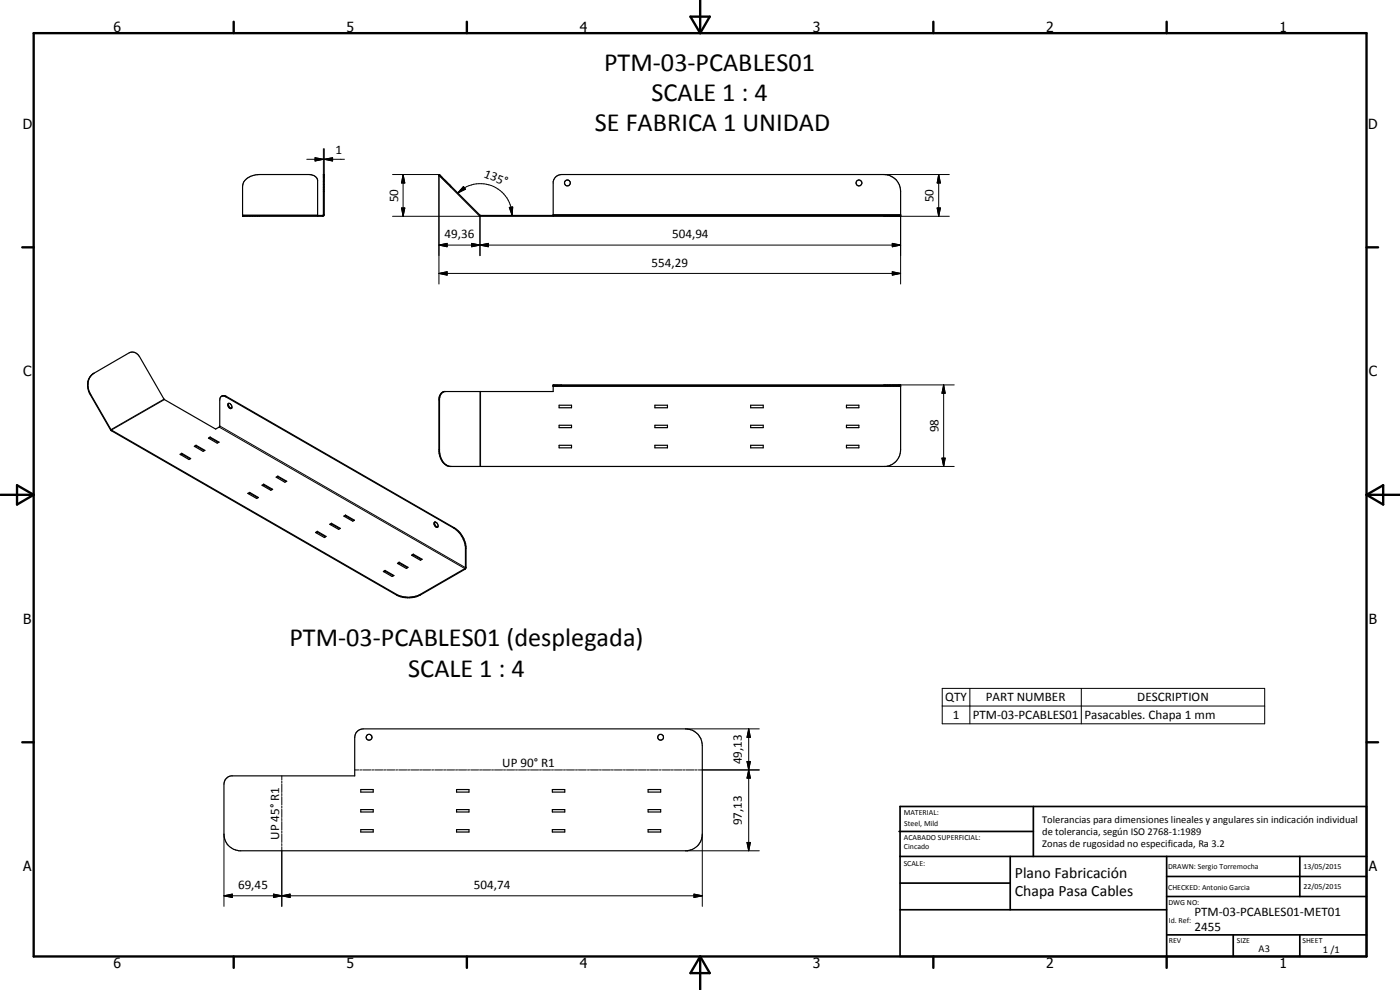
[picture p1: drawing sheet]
<svg xmlns="http://www.w3.org/2000/svg" width="420mm" height="297mm" viewBox="0 0 420 297" stroke-linecap="round" stroke-linejoin="round" font-family="sans-serif">
<g fill="none" stroke="#000" stroke-width=".35">
<path d="M72.8 64.6h24.1l.2-12.2h.2v12.2l-.5 .3h-24v-9a3.9 3.9 0 0 1 4-3.4l16-.1a2.29 2.29 0 0 1 2.5 1.7v10.5M166 64.6v-10.1a2.58 2.58 0 0 1 2.5-2.1h96.8a5 5 0 0 1 5 5v7.5h-126.2l-12.4-12.3 .2-.2 12.3 12.2h126.1M27.3 112.8a4.8 4.8 0 0 0-.2 5.6l6.2 10.8 85.7 49.4a8.1 8.1 0 0 0 7.1 0l13.5-7.9 .3-.4v-6.3a7.9 7.9 0 0 0-3.6-5.6l-68.6-39.6-.7-.1-.5 .2M27.5 112.5l-.4 .4M27.9 112.2l-.5 .4M28.2 112l10.6-6.2a2.43 2.43 0 0 1 3.1 1.2l7.4 12.9 15.4 8.8 1.2-.8v-7.8a1.09 1.09 0 0 1 .6-1.2 1.09 1.09 0 0 1 1.2 .1l68.5 39.5a8.2 8.2 0 0 1 3.5 5.6l-.1 6.5-13.5 7.8a7.8 7.8 0 0 1-7.1 0l-85.7-49.4-6.1-10.7a5.1 5.1 0 0 1-.2-5.1M28.2 112l-.4 .3M28.2 112l-.1 .1M133.4 117.5a2.21 2.21 0 0 0-1.5 2.1v15.9a4.8 4.8 0 0 0 2.8 4.4M166 115.7h104.3M54 136.3l.6-.3 2.6 1.6-.5 .3zM54.6 136.2l2.5 1.5"/>
<path d="M54.6 136.2l-.4 .2M54.6 136v.2M58.3 133.9l.5-.3 2.7 1.5-.6 .3zM58.8 133.8l-.3 .2M58.8 133.8l2.5 1.4M58.8 133.6v.2M62.6 131.4l.5-.3 2.6 1.6-.5 .3zM63.1 131.4l2.5 1.4M63.1 131.4l-.4 .2M63.1 131.1v.3M68.5 121a.92 .92 0 0 1 1 .5 .92 .92 0 0 1-.2 1.1 1.08 1.08 0 0 1-.8-1.6zM68.7 121a1.04 1.04 0 0 0 .8 1.5"/>
<path d="M134.9 140h130.9a5 5 0 0 0 4.5-5v-19.5h-104.3v2h-32.7a2.21 2.21 0 0 0-1.6 2.1v15.9a4.5 4.5 0 0 0 3.4 4.5M167.8 127.6h3.7v.7h-3.7zM167.8 121.6h3.7v.7h-3.7zM167.8 133.6h3.7v.8h-3.7zM196.5 127.6h3.8v.7h-3.8zM196.5 121.6h3.8v.7h-3.8zM196.5 133.6h3.8v.8h-3.8zM225.3 121.6h3.8v.7h-3.8zM225.3 127.6h3.8v.7h-3.8zM225.3 133.6h3.8v.8h-3.8zM254 127.6h3.8v.7h-3.8zM254 121.6h3.8v.7h-3.8z"/>
<path d="M254 133.6h3.8v.8h-3.8zM74.4 148l.5-.3 2.6 1.6-.5 .3zM74.9 148l2.5 1.4M74.9 148l-.3 .1M74.9 147.7v.3M78.6 145.6l.6-.3 2.6 1.5-.5 .3zM79.2 145.5l-.4 .2M79.2 145.5l2.4 1.4M79.2 145.3v.2M82.9 143.2l.5-.3 2.7 1.5-.6 .3zM83.4 143l2.5 1.5M83.4 143l-.4 .3"/>
<path d="M83.4 142.9v.1M94.7 159.8l.5-.4 2.7 1.6-.5 .3zM95.2 159.6l2.5 1.5M95.2 159.6l-.3 .3M95.2 159.4v.2M99 157.3l.5-.3 2.6 1.5-.5 .3zM99.5 157.2l-.4 .2M99.5 157.2l2.5 1.4M99.5 157v.2M103.2 154.9l.5-.3 2.7 1.5-.5 .3zM103.7 154.8l2.5 1.4M103.7 154.8l-.3 .2"/>
<path d="M103.7 154.6v.2M130.3 156.8a.88 .88 0 0 1 1 .4 .88 .88 0 0 1-.1 1l-.8-.5zM130.5 156.6a1.1 1.1 0 0 0 .9 1.5M115.1 171.4l.5-.2 2.6 1.5-.5 .3zM115.6 171.4l2.5 1.4M115.6 171.4l-.4 .2M115.6 171.2v.2M119.3 169l.5-.3 2.7 1.5-.5 .4zM119.8 168.9l-.3 .2M119.8 168.9l2.5 1.4M119.8 168.7v.2M123.5 166.6l.5-.3 2.7 1.5-.5 .3z"/>
<path d="M124 166.5l2.5 1.4M124 166.5l-.3 .2M124 166.3v.2M67.8 233.6l.9-.6 .7-.2h37.1v-11.6a2.59 2.59 0 0 1 2.5-2.5h96.8a5 5 0 0 1 5 5v26.6a5 5 0 0 1-4.5 5h-134.6a5 5 0 0 1-4.5-5v-15.1zM108.3 236.9h3.7v.8h-3.7zM137 236.9h3.7v.8h-3.7zM165.8 236.9h3.7v.8h-3.7zM194.5 236.9h3.8v.8h-3.8zM108.3 242.9h3.7v.7h-3.7zM108.3 248.9h3.7v.7h-3.7zM137 242.9h3.7v.7h-3.7zM137 248.9h3.7v.7h-3.7z"/>
<path d="M165.8 242.9h3.7v.7h-3.7zM165.8 248.9h3.7v.7h-3.7zM194.5 242.9h3.8v.7h-3.8zM194.5 248.9h3.8v.7h-3.8z"/>
<circle cx="170.3" cy="54.9" r=".87"/>
<circle cx="257.8" cy="54.9" r=".89"/>
<circle cx="110.7" cy="221.2" r=".88"/>
<circle cx="198.3" cy="221.2" r=".89"/>
</g>
<g fill="#000">
<circle cx="131.7" cy="52.6" r=".18"/>
<circle cx="72.8" cy="64.6" r=".18"/>
<circle cx="95.3" cy="64.6" r=".18"/>
<circle cx="166" cy="64.6" r=".18"/>
<circle cx="270.3" cy="64.6" r=".18"/>
<circle cx="166" cy="115.7" r=".18"/>
<circle cx="166" cy="115.5" r=".18"/>
</g>
<g fill="none" stroke="#000" stroke-width=".3">
<path d="M92.1 47.8h11.3M94.6 47.3l2.5 .5-2.5 .5zM97.1 57.4h.2M97.1 44.6v7.8M97.3 47.8l2.5-.5v1zM97.3 44.6v7.8M117.8 52.4h14.1M121 52.4l.5 2.5h-1zM121 52.4v12.5M131.7 52.6v32.6M135.4 55.9l-.2 .2M137.4 57.9a9.4 9.4 0 0 1 8.6-2.6 9.5 9.5 0 0 1 7.4 6.8l.3 2.5"/>
<path d="M139.1 56l.6 .8-2.3 1.1zM265.3 52.4h19.6M281.7 52.4l.5 2.5h-.9zM281.7 52.4v12.5M72.8 64.6h22.5M77.8 64.6v.3M96.8 64.6v.3M97.1 64.4h.2M120.5 62.4h1l-.5 2.5zM131.7 73.5l2.5-.5v1zM131.7 73.5h138.6M141.6 73l2.4 .5-2.4 .5z"/>
<path d="M141.6 73l4.9 1v-1l-4.9 1zM144 73.5l2.5-.5v1zM144 64.6l-.1 .2M144 64.9v11.8M144.2 64.6v.3h-26.4M152.9 62.2l1-.1-.2 2.5zM166 64.4h104.3v20.8M265.3 64.6v.3h19.6M267.8 73l2.5 .5-2.5 .5zM281.3 62.4h.9l-.5 2.5zM131.7 82l2.5-.5v1zM131.7 82h138.6"/>
<path d="M267.8 81.5l2.5 .5-2.5 .5zM27.2 118.3l-.1 .1M49.2 119.8l-16 9.2M49.3 119.9l-15.9 9.1v.2M67.9 118.9l-.2 .1M131.7 120h.2M144 117.5v22.5M144.2 117.5v22.5M166 116h104.3M168.5 115.5v.2M283.2 115.5l.5 2.5h-1zM283.2 115.5v24.5"/>
<path d="M286.4 115.5h-21.1v.2M65.8 128.1l73.7 42.5v.2M65.9 127.8l73.8 42.5 .2-.1M131.7 135h.2M265.3 140h21.1M282.7 137.5h1l-.5 2.5zM136.3 158.4l-.1 .1M119 178.4v.2M126.1 178.4v.2M139.9 164.5l-.2 .1M205.8 218.7h22.1M224.7 218.7l.5 2.5h-1z"/>
<path d="M224.7 218.7v36.6M282.8 206.5h96.7v10.7h-96.7zM282.8 211.8h96.7M291.1 206.5v10.7M324.5 206.5v10.7M84.6 232.8v1.2M84.6 234.4v.5M84.6 235.2v2.6M84.6 238.1v.6M84.6 239v2.5M106.5 231h1.1M108 231h.6"/>
<path d="M108.9 231h2.4M111.6 231h.6M112.5 231h2.3M115.1 231h.7M116.1 231h2.3M118.8 231h.5M119.7 231h2.4M122.3 231h.7M123.3 231h2.3M125.9 231h.7M126.8 231h2.4M129.6 231h.5"/>
<path d="M130.5 231h2.3M133.1 231h.7M134.1 231h2.3M136.7 231h.6M137.6 231h2.4M140.3 231h.6M141.3 231h2.3M143.9 231h.7M144.8 231h2.4M147.5 231h.6M148.4 231h2.4M151.1 231h.6"/>
<path d="M152 231h2.4M154.7 231h.6M155.6 231h2.4M158.3 231h.6M159.2 231h2.4M161.9 231h.6M162.8 231h2.4M165.5 231h.6M166.4 231h2.4M169.1 231h.6M170 231h2.4M172.7 231h.6"/>
<path d="M173.6 231h2.4M176.3 231h.6M177.2 231h2.4M179.9 231h.6M180.8 231h2.4M183.5 231h.6M184.4 231h2.4M187.1 231h.6M188 231h2.4M190.7 231h.6M191.6 231h2.4M194.3 231h.6"/>
<path d="M195.2 231h2.4M197.9 231h.5M198.8 231h2.4M201.5 231h.6M202.4 231h2.4M205.1 231h.5M205.9 231h2.5M208.6 231h.6M209.6 231h18.3M224.2 228.5h1l-.5 2.5zM224.7 231l.5 2.5h-1zM67.2 250.3v21.6"/>
<path d="M84.6 241.9v.5M84.6 242.8v2.5M84.6 245.6v.6M84.6 246.5v2.5M84.6 249.3v.7M84.6 250.3v2.5M84.6 253.1v.6M84.6 254v17.9M205.8 255.3h22.1M210.8 250.3v21.6M224.2 252.8h1l-.5 2.5zM67.2 268.8l2.5-.5v1z"/>
<path d="M67.2 268.8h143.6M82.1 268.3l2.5 .5-2.5 .5zM82.1 268.3l5 1v-1l-5 1zM84.6 268.8l2.5-.5v1zM208.3 268.3l2.5 .5-2.5 .5z"/>
</g>
<g fill="none" stroke="#000" stroke-width=".71">
<path d="M10.1 9.9h400v277.1h-400zM70.1 6.5v3.4M140.1 6.5v3.4M207.2 5h5.8l-2.9 4.9zM210.1 0v9.9M280.1 6.5v3.4M350.1 6.5v3.4M6.7 74.2h3.4M410.1 74.2h3.5M.1 148.5h10M5.1 145.6l5 2.9-5 2.9zM410.1 148.5h10"/>
<path d="M410.1 148.5l5-2.9v5.8zM6.7 222.7h3.4M410.1 222.7h3.5M70.1 287v3.4M140.1 287v3.4M210.1 287v10M210.1 287l2.9 5h-5.8zM280.1 287v3.4M350.1 287v3.4"/>
</g>
<g fill="none" stroke="#000" stroke-width=".51">
<path d="M269.8 249.5h40.3M270.1 242h140v45h-140zM270.1 257h140M303.2 257v16M310.1 242v15M350.1 257v30M390.1 257v12M270.1 265h33.1M270.1 273h80M350.1 269h60M350.1 263h60M350.1 280.5h60"/>
<path d="M370.1 280.5v6.5M390.1 280.5v6.5"/>
</g>
<g fill="#000">
<path d="M94.6 47.3l2.5 .5-2.5 .5zM97.3 47.8l2.5-.5v1zM121 52.4l.5 2.5h-1zM139.1 56l.6 .8-2.3 1.1zM281.7 52.4l.5 2.5h-.9zM120.5 62.4h1l-.5 2.5zM131.7 73.5l2.5-.5v1zM141.6 73l2.4 .5-2.4 .5zM144 73.5l2.5-.5v1zM152.9 62.2l1-.1-.2 2.5zM267.8 73l2.5 .5-2.5 .5zM281.3 62.4h.9l-.5 2.5z"/>
<path d="M131.7 82l2.5-.5v1zM267.8 81.5l2.5 .5-2.5 .5zM283.2 115.5l.5 2.5h-1zM282.7 137.5h1l-.5 2.5zM224.2 228.5h1l-.5 2.5zM224.7 231l.5 2.5h-1zM224.7 218.7l.5 2.5h-1zM224.2 252.8h1l-.5 2.5zM67.2 268.8l2.5-.5v1zM82.1 268.3l2.5 .5-2.5 .5zM84.6 268.8l2.5-.5v1zM208.3 268.3l2.5 .5-2.5 .5z"/>
</g>
<g font-size="7.9">
<text x="181.3" y="21.3">PTM-03-PCABLES01</text>
<text x="195.5" y="30.3">SCALE 1 : 4</text>
<text x="178.6" y="39.3">SE FABRICA 1 UNIDAD</text>
<text x="86.9" y="194">PTM-03-PCABLES01 (desplegada)</text>
<text x="122.5" y="203">SCALE 1 : 4</text>
</g>
<g font-size="4.7">
<text x="304.6" y="263.5">Plano Fabricación</text>
<text x="304.6" y="268.9">Chapa Pasa Cables</text>
</g>
<g font-size="4.2">
<text x="34" y="9.6">6</text>
<text x="104" y="9.6">5</text>
<text x="174" y="9.6">4</text>
<text x="244" y="9.6">3</text>
<text x="314" y="9.6">2</text>
<text x="384" y="9.6">1</text>
<text x="6.8" y="38.7">D</text>
<text x="410.6" y="38.7">D</text>
<text x="7" y="112.9">C</text>
<text x="410.8" y="112.9">C</text>
<text x="7" y="187.1">B</text>
<text x="410.8" y="187.1">B</text>
<text x="7" y="261.4">A</text>
<text x="410.8" y="261.4">A</text>
<text x="34" y="290.4">6</text>
<text x="104" y="290.4">5</text>
<text x="174" y="290.4">4</text>
<text x="244" y="290.4">3</text>
<text x="314" y="290.4">2</text>
<text x="384" y="290.4">1</text>
</g>
<g font-size="3.9">
<text x="100.7" y="46.3">1</text>
<text x="145" y="53" transform="rotate(22 145 53)">135°</text>
<text x="119.5" y="60.7" transform="rotate(-90 119.5 60.7)">50</text>
<text x="280.2" y="60.7" transform="rotate(-90 280.2 60.7)">50</text>
<text x="133.4" y="71.5">49,36</text>
<text x="201.7" y="71.5">504,94</text>
<text x="195.6" y="80">554,29</text>
<text x="281.6" y="129.8" transform="rotate(-90 281.6 129.8)">98</text>
<text x="283.7" y="210.4">QTY</text>
<text x="286" y="215.8">1</text>
<text x="292" y="215.8">PTM-03-PCABLES01</text>
<text x="295.9" y="210.4">PART NUMBER</text>
<text x="325.4" y="215.9">Pasacables. Chapa 1 mm</text>
<text x="341.3" y="210.4">DESCRIPTION</text>
<text x="150.7" y="230.2">UP 90° R1</text>
<text x="222.6" y="229.4" transform="rotate(-90 222.6 229.4)">49,13</text>
<text x="83.8" y="251.9" transform="rotate(-90 83.8 251.9)">UP 45° R1</text>
<text x="222.6" y="247.6" transform="rotate(-90 222.6 247.6)">97,13</text>
<text x="71.4" y="266.7">69,45</text>
<text x="142.2" y="266.7">504,74</text>
<text x="358.5" y="275">PTM-03-PCABLES01-MET01</text>
<text x="358.5" y="279.4">2455</text>
</g>
<g font-size="3.1">
<text x="312.7" y="246.8">Tolerancias para dimensiones lineales y angulares sin indicación individual</text>
<text x="312.7" y="250.4">de tolerancia, según ISO 2768-1:1989</text>
<text x="312.7" y="254">Zonas de rugosidad no especificada, Ra 3.2</text>
<text x="377.7" y="285.6">A3</text>
<text x="397" y="285.9">1 /1</text>
</g>
<g font-size="2.4">
<text x="271.2" y="244.4">MATERIAL:</text>
<text x="271.3" y="252">ACABADO SUPERFICIAL:</text>
<text x="271.4" y="247.9">Steel, Mild</text>
<text x="271.3" y="254.6">Cincado</text>
<text x="271.2" y="259.7">SCALE:</text>
<text x="350.6" y="260.8">DRAWN: Sergio Torremocha</text>
<text x="391.2" y="260.6">13/05/2015</text>
<text x="350.6" y="267">CHECKED: Antonio Garcia</text>
<text x="391.2" y="266.7">22/05/2015</text>
<text x="350.6" y="271.4">DWG NO:</text>
<text x="350.8" y="276.9">Id. Ref:</text>
<text x="350.8" y="282.8">REV</text>
<text x="371.2" y="282.9">SIZE</text>
<text x="390.9" y="282.9">SHEET</text>
</g>
</svg>
